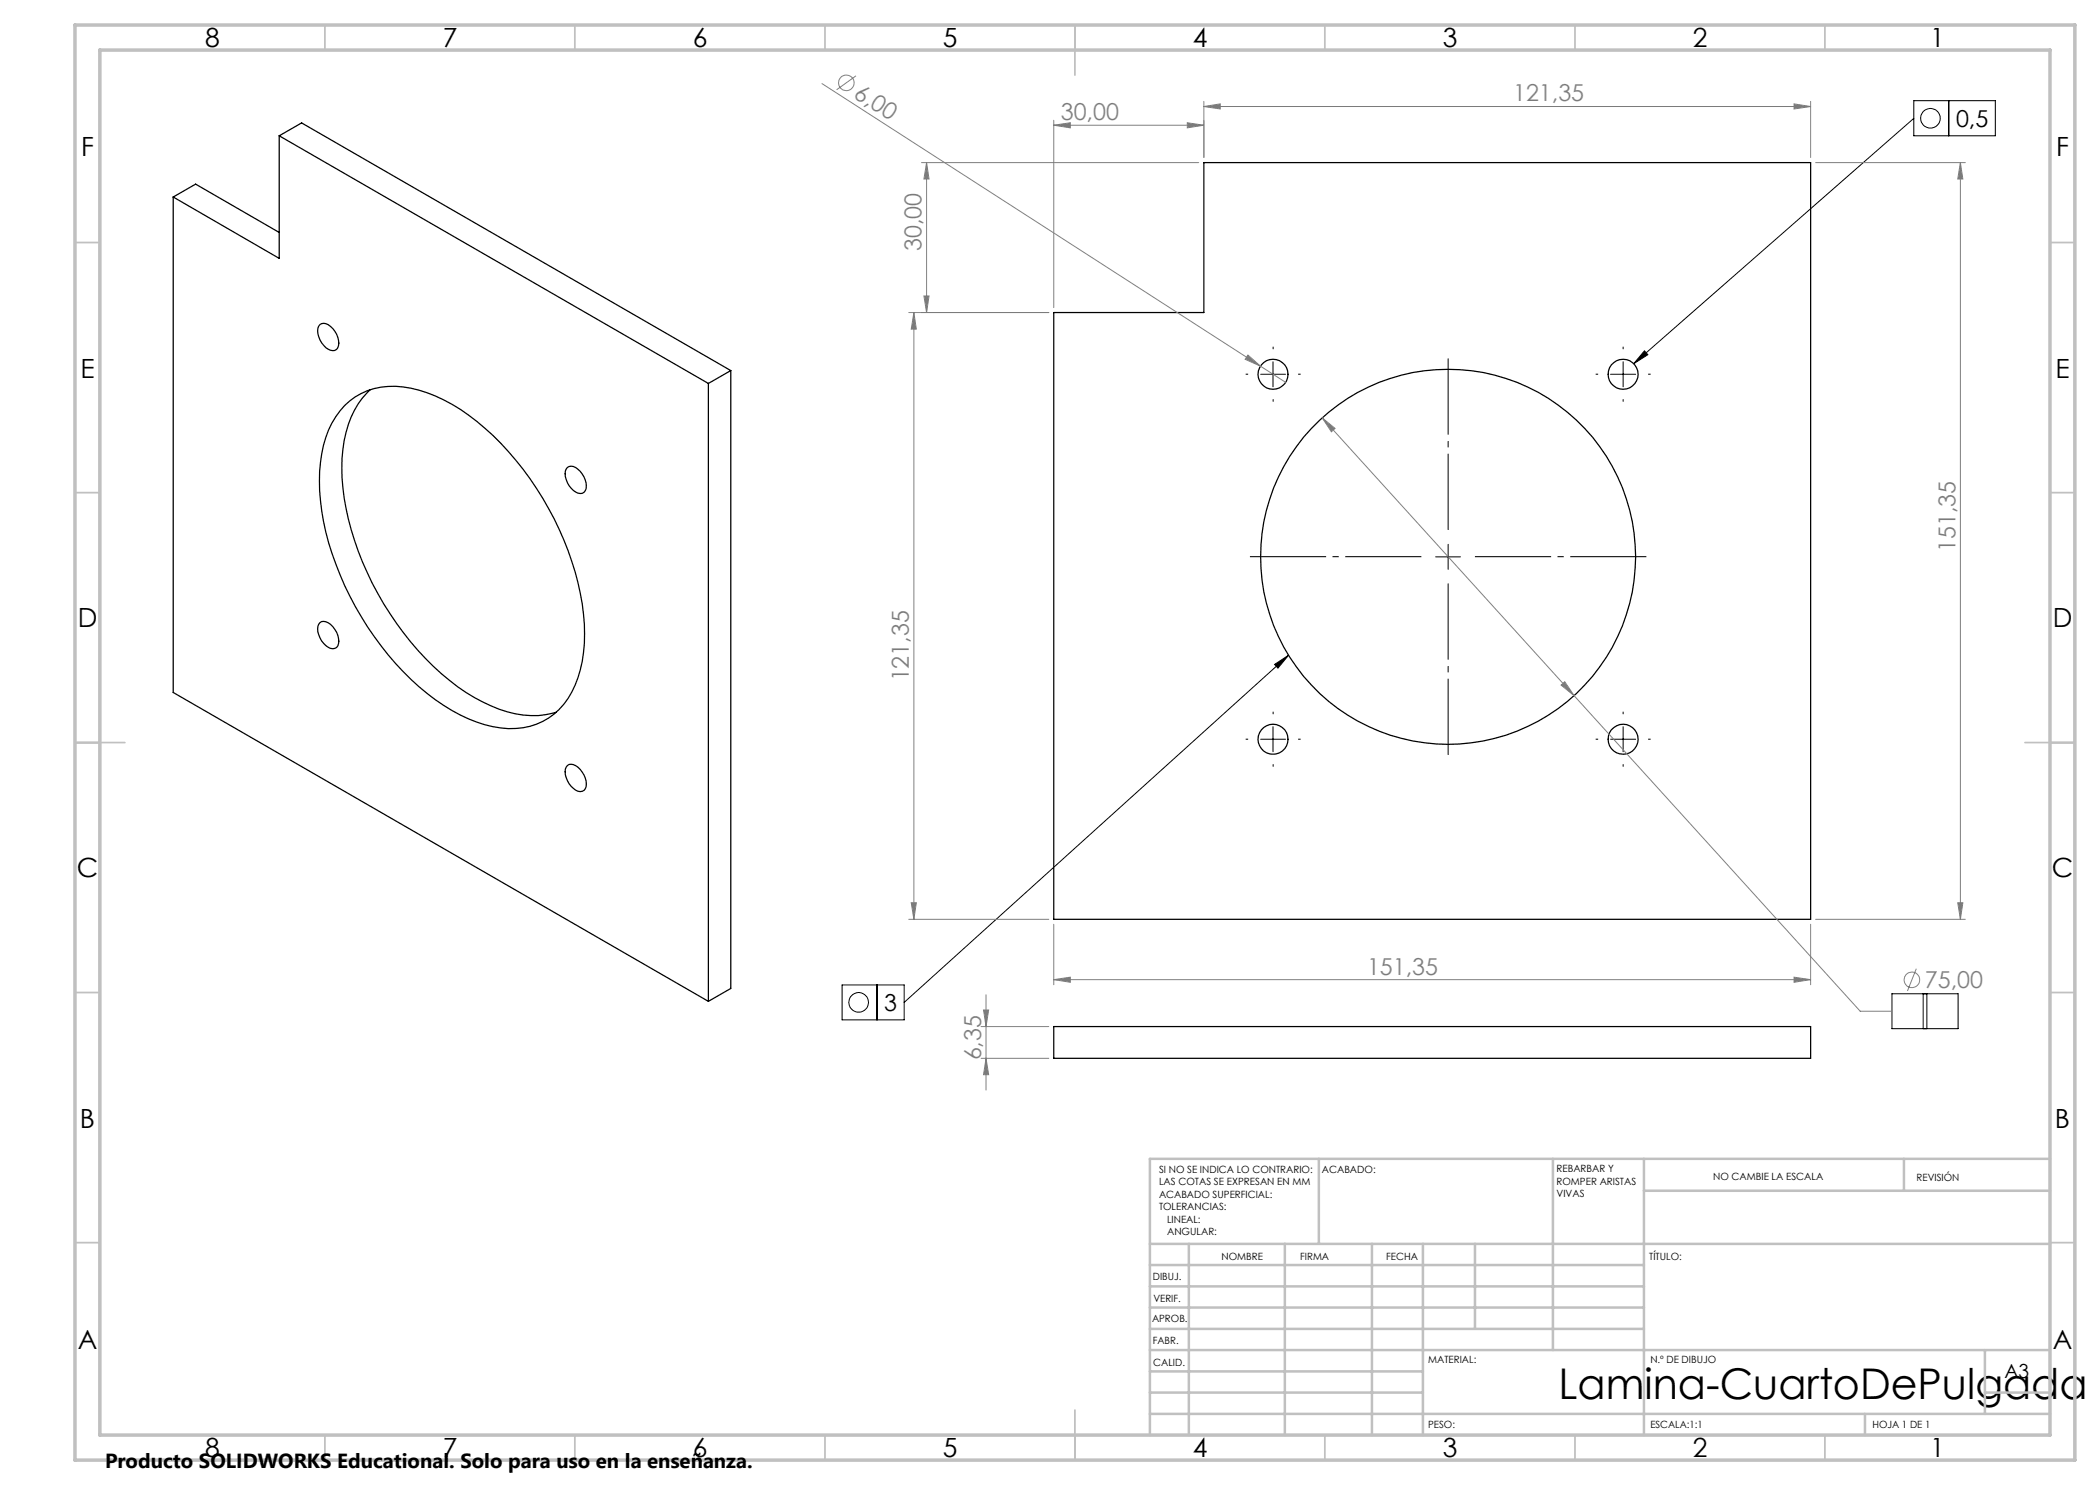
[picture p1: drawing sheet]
<svg xmlns="http://www.w3.org/2000/svg" width="420mm" height="297mm" viewBox="0 0 420 297" stroke-linecap="round" stroke-linejoin="round" font-family="sans-serif">
<g fill="none" stroke="#000" stroke-width=".25">
<path d="M34.6 39.4v99.1l107.1 61.8M34.6 39.4l4.5-2.6 16.7 9.7M55.8 27.2v24.5l-21.2-12.3M55.8 27.2l85.9 49.5M55.8 27.2l4.5-2.6 85.9 49.5M64 64.9a1.96 1.96 0 0 1 2.6 .8 3.4 3.4 0 0 1 .7 4.2 1.94 1.94 0 0 1-2.6-.8 4 4 0 0 1-1-3.9zM74 78a18.3 18.3 0 0 0-5.4 11.9 44.5 44.5 0 0 0 3 20.3 61 61 0 0 0 19.9 27.2 29.9 29.9 0 0 0 13.1 5.6 15.3 15.3 0 0 0 6.7-.6M141.7 76.7v123.6M146.2 74.1l-4.5 2.6M146.2 74.1v123.6l-4.5 2.6M210.7 62.5h30.1v-30h121.3v151.4h-151.4zM68.9 81.1a14 14 0 0 1 13.3-3.5 34.8 34.8 0 0 1 16.4 9.5 61 61 0 0 1 18.1 35.7 27.7 27.7 0 0 1-2.3 15.6 13.4 13.4 0 0 1-14.2 7.2 31.8 31.8 0 0 1-16.4-8.3 61.4 61.4 0 0 1-19.5-35.1 30.9 30.9 0 0 1 1.4-16.2 17.2 17.2 0 0 1 3.2-4.9z"/>
<path d="M113.5 93.5a1.57 1.57 0 0 1 2.1 .4 4 4 0 0 1 1.5 4.2 1.47 1.47 0 0 1-2.4 0 4.1 4.1 0 0 1-1.5-4.3zM64 124.5a1.96 1.96 0 0 1 2.6 .8 3.4 3.4 0 0 1 .7 4.2 1.94 1.94 0 0 1-2.6-.8 4 4 0 0 1-1-3.9zM113.5 153.1a1.94 1.94 0 0 1 2.6 .8 3.9 3.9 0 0 1 1 3.9 1.45 1.45 0 0 1-2.4-.1 4 4 0 0 1-1.5-4.3zM210.7 205.3h151.4v6.4h-151.4z"/>
<circle cx="254.6" cy="74.8" r="3"/>
<circle cx="324.6" cy="74.9" r="3"/>
<circle cx="289.6" cy="111.3" r="37.5"/>
<circle cx="254.6" cy="147.9" r="3"/>
<circle cx="324.6" cy="147.9" r="3"/>
</g>
<g fill="none" stroke="#808080" stroke-width=".2">
<path d="M164.4 16.7l92.7 59.8M171.2 15.2l-3.9 2.8M184.3 32.5h55.4M185.3 32.5v30M185.3 32.5l.5 3.3h-1zM210.7 25l3.4-.5v1.1zM210.7 24.1v37.4M210.7 25h30.1M237.5 24.5l3.3 .5-3.3 .6zM240.8 21.3l3.3-.5v1zM240.8 20.3v11.2M240.8 21.3h121.3"/>
<path d="M358.8 20.8l3.3 .5-3.3 .5zM362.1 20.3v11.2M363.1 32.5h30M392.1 32.5l.5 3.3h-1.1zM392.1 32.5v151.4M184.8 59.2h1l-.5 3.3zM181.8 62.5h28M182.8 62.5v121.4M182.8 62.5l.5 3.3h-1.1zM249.6 71l2.5 2.2-3.1-1.3zM264.4 83.6l2.6 2.1-.7 .7zM264.4 83.6l50.4 55.5"/>
<path d="M312.2 137l.7-.7 1.9 2.8zM314.8 139.1l57.2 63.1h6.4M181.8 183.9h28M182.2 180.5h1.1l-.5 3.4zM197.2 199v19M210.7 195.9l3.4-.5v1.1zM210.7 184.9v12.1M210.7 195.9h151.4M358.8 195.4l3.3 .5-3.3 .6zM362.1 184.9v12.1M363.1 183.9h30M383.3 193.7l-1.8 4.5"/>
<path d="M391.5 180.5h1.1l-.5 3.4zM196.2 205.3h13.6M196.2 211.7h13.6M196.7 202h1l-.5 3.3zM197.2 211.7l.5 3.2h-1z"/>
<circle cx="169.3" cy="16.6" r="1.56"/>
<circle cx="382.4" cy="196" r="1.56"/>
</g>
<g fill="none" stroke="#000" stroke-width=".2">
<path d="M382.8 20.1h16.3v7.1h-16.3zM382.8 23.7l-56.1 49M389.7 20.1v7.1M252.1 74.9h5M254.6 72.4v5M322.1 74.9h5M324.6 72.4v5M328.9 70.2l.7 .7-2.9 1.8zM287.1 111.4h5M289.6 108.9v5M254.9 132.9l2.8-1.8-2.1 2.5zM257.7 131.1l-76.9 69.4"/>
<path d="M252.1 147.8h5M254.6 145.3v5.1M322.1 147.8h5M324.6 145.3v5.1M168.4 197h12.4v7h-12.4zM175.4 197v7M378.4 198.8h13.2v6.9h-13.2zM384.6 198.8v6.9M385.4 198.8v6.9"/>
<circle cx="386.1" cy="23.7" r="1.96"/>
<circle cx="171.7" cy="200.5" r="1.96"/>
</g>
<path d="M284.6 111.3h-35M289.6 106.3v-35M289.6 116.3v35M294.6 111.3h35" fill="none" stroke="#000" stroke-width=".2" stroke-dasharray="15.2 1.3 1.3 1.3" stroke-dashoffset="-.4" stroke-linecap="butt"/>
<g fill="none" stroke="#000" stroke-width=".2" stroke-dasharray="15.2 1.3 1.3 1.3" stroke-linecap="butt">
<path d="M249.6 74.8h-.5M254.6 69.8v-.5M254.6 79.8v.5M259.6 74.8h.5M319.6 74.8h-.5M324.6 69.8v-.5M324.6 79.8v.5M329.6 74.8h.5M249.6 147.8h-.5M254.6 142.8v-.5M254.6 152.8v.5M259.6 147.8h.5"/>
<path d="M319.6 147.8h-.5M324.6 142.8v-.5M324.6 152.8v.5M329.6 147.8h.5"/>
</g>
<g fill="none" stroke="#c0c0c0" stroke-width=".35">
<path d="M65 5v5M115 5v5M165 5v5M215 5v10M265 5v5M315 5v5M365 5v5M15 48.5h5M410 48.5h5M15 98.5h5M410 98.5h5M15 148.5h10"/>
<path d="M405 148.5h10M15 198.5h5M410 198.5h5M15 248.5h5M410 248.5h5M65 287v5M115 287v5M165 287v5M215 282v10M265 287v5M315 287v5M365 287v5"/>
</g>
<g fill="none" stroke="#c0c0c0" stroke-width=".5">
<path d="M263.8 231.8v17M310.6 231.8v38.2M328.8 231.8v55.2M328.8 238.2h81.2M380.8 231.8v6.4M410 231.8h-180v55.2M230 248.8h180M230 257.3h98.8M230 253h98.8M237.8 248.8v38.2M257 248.8v38.2M274.4 248.8v38.2"/>
<path d="M284.6 248.8v38.2M295 248.8v17M230 265.8h98.8M230 261.5h98.8M230 278.5h54.6M230 274.3h54.6M230 270h180M397 278.5h13M397 270v12.8M230 282.8h180M373 282.8v4.2"/>
</g>
<path d="M15 5h400v287h-400zM20 10h390v277h-390z" fill="none" stroke="#c0c0c0" stroke-width=".7"/>
<path d="M328.9 70.2l.7 .7-2.9 1.8zM254.9 132.9l2.8-1.8-2.1 2.5z" fill="#000"/>
<g fill="#808080">
<path d="M249.6 71l2.5 2.2-3.1-1.3z"/>
<path d="M358.8 20.8l3.3 .5-3.3 .5zM240.8 21.3l3.3-.5v1z"/>
<path d="M237.5 24.5l3.3 .5-3.3 .6zM210.7 25l3.4-.5v1.1z"/>
<path d="M264.4 83.6l1.9 2.8 .7-.7zM312.2 137l2.6 2.1-1.9-2.8z"/>
<path d="M210.7 195.9l3.4-.5v1.1zM358.8 195.4l3.3 .5-3.3 .6z"/>
<path d="M391.5 180.5h1.1l-.5 3.4zM392.1 32.5l.5 3.3h-1.1z"/>
<path d="M182.8 62.5l.5 3.3h-1.1zM182.2 180.5h1.1l-.5 3.4zM185.3 32.5l.5 3.3h-1zM184.8 59.2h1l-.5 3.3zM196.7 202h1l-.5 3.3zM197.2 211.7l.5 3.2h-1z"/>
</g>
<text font-size="8.5" x="311.7" y="279.7">Lamina-CuartoDePulgada</text>
<g font-size="5.3">
<text x="41" y="9.5">8</text>
<text x="88.5" y="9.5">7</text>
<text x="138.5" y="9.5">6</text>
<text x="188.5" y="9.5">5</text>
<text x="238.5" y="9.5">4</text>
<text x="288.5" y="9.5">3</text>
<text x="338.5" y="9.5">2</text>
<text x="386" y="9.5">1</text>
<text x="16.2" y="31.3">F</text>
<text x="411.2" y="31.3">F</text>
<text x="16.1" y="75.5">E</text>
<text x="411.1" y="75.5">E</text>
<text x="15.5" y="125.5">D</text>
<text x="410.5" y="125.5">D</text>
<text x="15.4" y="175.5">C</text>
<text x="410.4" y="175.5">C</text>
<text x="16" y="225.5">B</text>
<text x="411" y="225.5">B</text>
<text x="15.5" y="269.8">A</text>
<text x="410.5" y="269.8">A</text>
<text x="41" y="291.5">8</text>
<text x="88.5" y="291.5">7</text>
<text x="138.5" y="291.5">6</text>
<text x="188.5" y="291.5">5</text>
<text x="238.5" y="291.5">4</text>
<text x="288.5" y="291.5">3</text>
<text x="338.5" y="291.5">2</text>
<text x="386" y="291.5">1</text>
</g>
<g font-size="4.7" fill="#808080">
<text x="170.5" y="19.4" transform="rotate(33 170.5 19.4)">6,00</text>
<text x="302.6" y="20.3">121,35</text>
<text x="212.1" y="24">30,00</text>
<text x="184.3" y="50.2" transform="rotate(-90 184.3 50.2)">30,00</text>
<text x="391.1" y="110.4" transform="rotate(-90 391.1 110.4)">151,35</text>
<text x="181.8" y="136.3" transform="rotate(-90 181.8 136.3)">121,35</text>
<text x="273.4" y="194.9">151,35</text>
<text x="385" y="197.7">75,00</text>
<text x="196.2" y="212.1" transform="rotate(-90 196.2 212.1)">6,35</text>
</g>
<g font-size="4.7">
<text x="391.2" y="25.4">0,5</text>
<text x="176.9" y="202.2">3</text>
</g>
<text font-size="4.1" x="21" y="293.7">Producto SOLIDWORKS Educational. Solo para uso en la enseñanza.</text>
<text font-size="3.9" x="400.9" y="275.5">A3</text>
<g font-size="2">
<text x="231.8" y="234.6">SI NO SE INDICA LO CONTRARIO:</text>
<text x="231.8" y="237.1">LAS COTAS SE EXPRESAN EN MM</text>
<text x="231.8" y="239.6">ACABADO SUPERFICIAL:</text>
<text x="264.4" y="234.6">ACABADO:</text>
<text x="311.3" y="234.5">REBARBAR Y</text>
<text x="311.3" y="237">ROMPER ARISTAS</text>
<text x="311.3" y="239.5">VIVAS</text>
<text x="342.6" y="236">NO CAMBIE LA ESCALA</text>
<text x="383.3" y="236.2">REVISIÓN</text>
<text x="231.8" y="242.1">TOLERANCIAS:</text>
<text x="233.4" y="244.6">LINEAL:</text>
<text x="233.4" y="247.1">ANGULAR:</text>
<text x="244.3" y="252">NOMBRE</text>
<text x="260" y="251.9">FIRMA</text>
<text x="277.2" y="251.9">FECHA</text>
<text x="329.9" y="251.9">TÍTULO:</text>
<text x="230.6" y="256.1">DIBUJ.</text>
<text x="230.7" y="260.3">VERIF.</text>
<text x="230.4" y="264.4">APROB.</text>
<text x="230.5" y="268.8">FABR.</text>
<text x="230.7" y="273.1">CALID.</text>
<text x="285.6" y="272.5">MATERIAL:</text>
<text x="330.1" y="272.5">N.º DE DIBUJO</text>
<text x="285.6" y="285.5">PESO:</text>
<text x="330.1" y="285.6">ESCALA:1:1</text>
<text x="374.5" y="285.6">HOJA 1 DE 1</text>
</g>
</svg>
